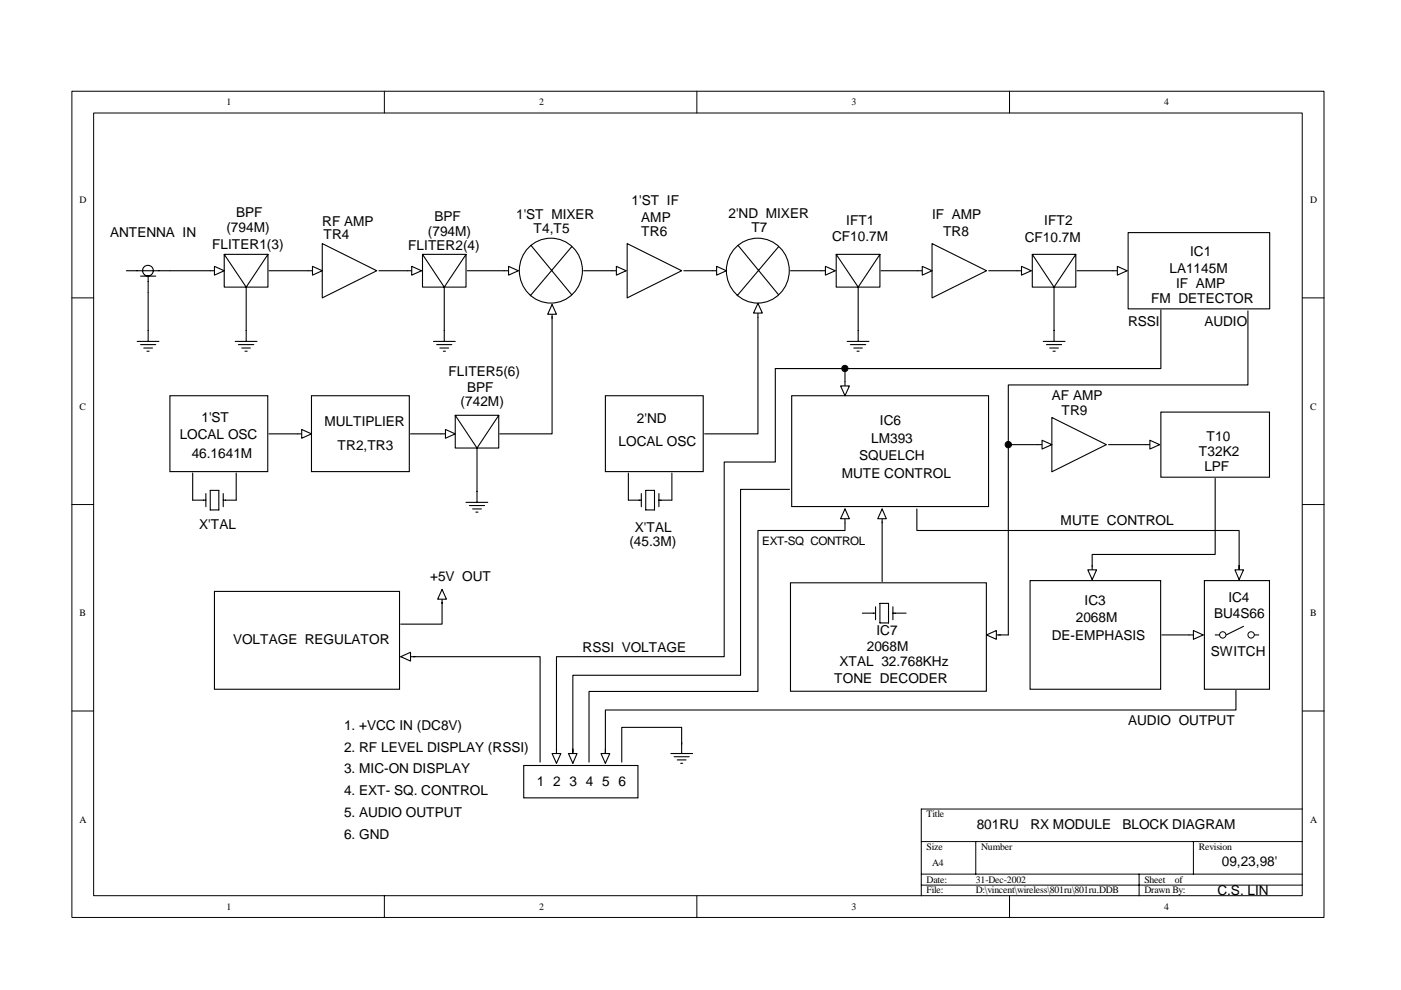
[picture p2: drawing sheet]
<svg xmlns="http://www.w3.org/2000/svg" width="297mm" height="210mm" viewBox="0 0 297 210" stroke-linecap="round" stroke-linejoin="round" font-family="sans-serif">
<g fill="none" stroke="#000" stroke-width=".21">
<path d="M15.2 19.3h265.5v175.2h-265.5zM81.5 19.3v4.7M147.7 19.3v4.7M214 19.3v4.7M19.9 24h256.2v165.9h-256.2zM15.2 63.2h4.7M276.1 63.2h4.7M15.2 107h4.7M276.1 107h4.7M15.2 150.7h4.7M276.1 150.7h4.7M195.3 178.4h80.8"/>
<path d="M206.9 178.4v6.9M253 178.4v6.9M276.1 171.5h-80.8v18.4M81.5 189.9v4.7M147.7 189.9v4.7M195.3 185.3h80.8M195.3 187.7h80.8M214 189.9v4.7M241.5 185.3v4.6"/>
<circle cx="259.3" cy="134.6" r=".68"/>
<circle cx="265.3" cy="134.6" r=".68"/>
</g>
<g fill="none" stroke="#000" stroke-width=".23">
<path d="M26.8 57.4h20.7M29.8 58.5h3.2M31.4 58.5v13.9M47.5 53.9h9.3v7h-9.3v-7l4.7 7 4.6-7M68.3 51.6l11.6 5.8-11.6 5.8zM89.6 53.9h9.2v7h-9.2v-7l4.6 7 4.6-7M112.4 52.2a6.8 6.8 0 0 1 9.9 1.2 6.8 6.8 0 0 1-1.9 9.7 6.8 6.8 0 0 1-9.1-1.7 6.8 6.8 0 0 1 1.1-9.2zM112.6 52.1l8.6 10.4M121.2 52.3l-8.8 10.4M133 51.6l11.5 5.8-11.5 5.8zM156.3 52.2a6.8 6.8 0 0 1 9.8 1.2 6.8 6.8 0 0 1-1.8 9.7 6.8 6.8 0 0 1-9.1-1.7 6.8 6.8 0 0 1 1.1-9.2zM156.5 52.1l8.6 10.4"/>
<path d="M165.1 52.3l-8.8 10.4M177.3 53.9h9.3v7h-9.3v-7l4.6 7 4.7-7M197.6 51.6l11.6 5.8-11.6 5.8zM218.9 53.9h9.2v7h-9.2v-7l4.6 7 4.6-7M239.2 49.3h30v16.2h-30zM29.1 72.4h4.6M29.8 73.1h3.2M30.5 73.8h1.8M31.2 74.5h.4M49.9 72.4h4.6M50.5 73.1h3.3M51.3 73.8h1.8"/>
<path d="M51.9 74.5h.5M52.2 60.9v11.5M91.9 72.4h4.6M92.6 73.1h3.2M93.3 73.8h1.8M94 74.5h.4M94.2 60.9v11.5M179.6 72.4h4.6M180.3 73.1h3.3M181 73.8h1.8M181.7 74.5h.5M181.9 60.9v11.5"/>
<path d="M221.2 72.4h4.6M221.9 73.1h3.2M222.5 73.8h1.9M223.3 74.5h.4M223.5 60.9v11.5M36 83.9h20.8v16.1h-20.8zM66 83.9h20.8v16.1h-20.8zM96.5 88.1h9.2v6.9h-9.2v-6.9l4.6 6.9 4.6-6.9M101.1 95v11.5M128.4 83.9h20.7v16.1h-20.7zM167.9 83.9h41.7v23.5h-41.7zM223 88.5l11.6 5.8-11.6 5.7z"/>
<path d="M246.1 87.4h23.1v13.8h-23.1zM40.9 100.3v5.7h2.7M43.6 104.6v2.8M44.6 104h1.8v4.1h-1.8zM47.3 104.6v2.8M50.1 100.3v5.7h-2.8M98.8 106.5h4.6M99.5 107.2h3.2M100.2 107.9h1.9M100.9 108.6h.4M133.2 100.3v5.7h2.8M136 104.6v2.8"/>
<path d="M136.9 104h1.9v4.1h-1.9zM139.7 104.6v2.8M142.5 100.3v5.7h-2.8M45.5 125.4h39.2v20.7h-39.2zM167.6 123.6h41.5v23h-41.5zM182.8 130h2.8M185.6 128.7v2.7M186.6 127.9h1.8v4.2h-1.8zM189.3 130h2.8M189.3 128.7v2.7M218.4 123.1h27.7v23h-27.7zM255.4 123.1h13.8v23h-13.8z"/>
<path d="M257.6 134.6h1M263.7 132.8l-3.7 1.8M266 134.6h.9M111 162.3h24.3v6.9h-24.3z"/>
<circle cx="31.4" cy="57.4" r="1.13"/>
</g>
<path d="M45.5 56.5l2 .9-2 .9z" fill="#fff" stroke="#000" stroke-width=".23"/>
<path d="M65.3 57.4h3" fill="none" stroke="#000" stroke-width=".23"/>
<path d="M66.3 56.5l2 .9-2 .9z" fill="#fff" stroke="#000" stroke-width=".23"/>
<path d="M86.4 57.4h3" fill="none" stroke="#000" stroke-width=".23"/>
<path d="M87.3 56.5l2.1 .9-2.1 .9z" fill="#fff" stroke="#000" stroke-width=".23"/>
<path d="M106.9 57.4h3" fill="none" stroke="#000" stroke-width=".23"/>
<path d="M107.8 56.5l2.1 .9-2.1 .9z" fill="#fff" stroke="#000" stroke-width=".23"/>
<path d="M117.1 64.6v3" fill="none" stroke="#000" stroke-width=".23"/>
<path d="M117.1 64.6l.9 2h-1.9z" fill="#fff" stroke="#000" stroke-width=".23"/>
<path d="M93.5 92h3" fill="none" stroke="#000" stroke-width=".23"/>
<path d="M94.4 91.1l2.1 .9-2.1 .9z" fill="#fff" stroke="#000" stroke-width=".23"/>
<path d="M63 92h3" fill="none" stroke="#000" stroke-width=".23"/>
<path d="M64 91.1l2 .9-2 .9z" fill="#fff" stroke="#000" stroke-width=".23"/>
<path d="M129.8 57.4h3" fill="none" stroke="#000" stroke-width=".23"/>
<path d="M130.7 56.5l2.1 .9-2.1 .9z" fill="#fff" stroke="#000" stroke-width=".23"/>
<path d="M151 57.4h3" fill="none" stroke="#000" stroke-width=".23"/>
<path d="M151.9 56.5l2.1 .9-2.1 .9z" fill="#fff" stroke="#000" stroke-width=".23"/>
<path d="M160.7 64.3v3" fill="none" stroke="#000" stroke-width=".23"/>
<path d="M160.7 64.3l.9 2.1h-1.8z" fill="#fff" stroke="#000" stroke-width=".23"/>
<path d="M174.1 57.4h3" fill="none" stroke="#000" stroke-width=".23"/>
<path d="M175 56.5l2.1 .9-2.1 .9z" fill="#fff" stroke="#000" stroke-width=".23"/>
<path d="M194.6 57.4h3" fill="none" stroke="#000" stroke-width=".23"/>
<path d="M195.5 56.5l2.1 .9-2.1 .9z" fill="#fff" stroke="#000" stroke-width=".23"/>
<path d="M215.6 57.4h3.1" fill="none" stroke="#000" stroke-width=".23"/>
<path d="M216.6 56.5l2.1 .9-2.1 .9z" fill="#fff" stroke="#000" stroke-width=".23"/>
<path d="M236 57.4h3" fill="none" stroke="#000" stroke-width=".23"/>
<path d="M236.9 56.5l2.1 .9-2.1 .9z" fill="#fff" stroke="#000" stroke-width=".23"/>
<path d="M242.9 94.3h3" fill="none" stroke="#000" stroke-width=".23"/>
<path d="M243.8 93.3l2.1 1-2.1 .9z" fill="#fff" stroke="#000" stroke-width=".23"/>
<path d="M220 94.3h3" fill="none" stroke="#000" stroke-width=".23"/>
<path d="M220.9 93.3l2.1 1-2.1 .9z" fill="#fff" stroke="#000" stroke-width=".23"/>
<path d="M231.6 119.9v3" fill="none" stroke="#000" stroke-width=".23"/>
<path d="M230.6 120.8h1.9l-.9 2.1z" fill="#fff" stroke="#000" stroke-width=".23"/>
<path d="M252.1 134.6h3" fill="none" stroke="#000" stroke-width=".23"/>
<path d="M253 133.7l2.1 .9-2.1 1z" fill="#fff" stroke="#000" stroke-width=".23"/>
<path d="M209.2 134.6h3" fill="none" stroke="#000" stroke-width=".23"/>
<path d="M209.2 134.6l2-.9v1.9z" fill="#fff" stroke="#000" stroke-width=".23"/>
<path d="M179.2 80.9v3" fill="none" stroke="#000" stroke-width=".23"/>
<path d="M178.2 81.8h1.9l-.9 2.1z" fill="#fff" stroke="#000" stroke-width=".23"/>
<path d="M179.2 107.9v3" fill="none" stroke="#000" stroke-width=".23"/>
<path d="M179.2 107.9l.9 2.1h-1.9z" fill="#fff" stroke="#000" stroke-width=".23"/>
<path d="M57 57.4h8.3M80.3 57.4h6.1M99.1 57.4h7.8M123.7 57.4h6.1M145 57.4h6M117.1 67.1v24.9h-11.1M160.7 67.3v24.7h-11.3M57 92h6M87 92h6.5M187 107.9v3" fill="none" stroke="#000" stroke-width=".23"/>
<path d="M187 107.9l.9 2.1h-1.8z" fill="#fff" stroke="#000" stroke-width=".23"/>
<g fill="none" stroke="#000" stroke-width=".23">
<path d="M167.6 57.4h6.5M186.8 57.4h7.8M209.6 57.4h6M228.3 57.4h7.7M179.2 78.1v2.8M246.1 65.7v12.4h-81.7v19.9h-10.9v41.2h-35.5v19.8M264.6 65.9v15.7h-50.8v12.7M220 94.3h-6.2v40.3h-2.1M235 94.3h7.9M167.4 103.8h-10.4v39.4h-35.5v16.3M179.2 110.9v1.6h-18.5v34.1h-35.8v15M187 110.7v12.6"/>
<path d="M257.6 101.4v16.2h-26v2.5M246.3 134.6h5.8M121.5 158.8v3"/>
</g>
<g fill="#000" stroke="#000" stroke-width=".21">
<circle cx="179.1" cy="78.1" r=".66"/>
<circle cx="213.8" cy="94.3" r=".68"/>
</g>
<path d="M120.5 159.8h1.8l-.8 2z" fill="#fff" stroke="#000" stroke-width=".23"/>
<path d="M118 158.8v3" fill="none" stroke="#000" stroke-width=".23"/>
<path d="M117.1 159.8h1.8l-.9 2z" fill="#fff" stroke="#000" stroke-width=".23"/>
<path d="M128.4 158.8v3M262 146.4v4.1h-133.6v9.5" fill="none" stroke="#000" stroke-width=".23"/>
<path d="M127.4 159.8h1.9l-.9 2z" fill="#fff" stroke="#000" stroke-width=".23"/>
<path d="M85 139.2h3M87.7 139.2h26.8v22.4M142.2 159.8h4.7M144.5 157.7v-3.5h-12.7v7.4M144.5 157.4v2.4M142.9 160.4h3.2M143.6 161.1h1.9M144.3 161.8h.4" fill="none" stroke="#000" stroke-width=".23"/>
<path d="M85 139.2l2-.9v1.9z" fill="#fff" stroke="#000" stroke-width=".23"/>
<path d="M93.7 127.7v4.6h-8.7M93.7 125v2.9" fill="none" stroke="#000" stroke-width=".23"/>
<path d="M93.7 125l1 2h-1.9z" fill="#fff" stroke="#000" stroke-width=".23"/>
<path d="M194.4 107.9v4.6h68.3v9M262.7 119.9v3" fill="none" stroke="#000" stroke-width=".23"/>
<path d="M261.8 120.8h1.9l-1 2.1z" fill="#fff" stroke="#000" stroke-width=".23"/>
<g font-size="2.9">
<text x="50.1" y="45.9">BPF</text>
<text x="92.1" y="46.9">BPF</text>
<text x="109.4" y="46.4">1'ST MIXER</text>
<text x="133.9" y="43.4">1'ST IF</text>
<text x="136" y="47.1">AMP</text>
<text x="154.5" y="46.1">2'ND MIXER</text>
<text x="179.4" y="47.8">IFT1</text>
<text x="197.6" y="46.4">IF AMP</text>
<text x="221.4" y="47.8">IFT2</text>
<text x="23.3" y="50.3">ANTENNA IN</text>
<text x="45" y="52.8">FLITER1(3)</text>
<text x="48" y="49.1">(794M)</text>
<text x="68.3" y="48">RF AMP</text>
<text x="68.6" y="50.8">TR4</text>
<text x="86.6" y="53.1">FLITER2(4)</text>
<text x="90.7" y="50.1">(794M)</text>
<text x="113.1" y="49.4">T4,T5</text>
<text x="136" y="50.1">TR6</text>
<text x="159.3" y="49.1">T7</text>
<text x="176.4" y="51">CF10.7M</text>
<text x="199.9" y="50.1">TR8</text>
<text x="217.3" y="51.2">CF10.7M</text>
<text x="247.9" y="57.9">LA1145M</text>
<text x="252.3" y="54.2">IC1</text>
<text x="244.1" y="64.3">FM DETECTOR</text>
<text x="249.3" y="61.1">IF AMP</text>
<text x="239.2" y="69.2">RSSI</text>
<text x="255.4" y="69.2">AUDIO</text>
<text x="95.1" y="79.8">FLITER5(6)</text>
<text x="99.1" y="83.1">BPF</text>
<text x="42.7" y="89.5">1'ST</text>
<text x="97.7" y="86">(742M)</text>
<text x="135" y="89.7">2'ND</text>
<text x="223" y="84.9">AF AMP</text>
<text x="225.1" y="87.9">TR9</text>
<text x="38.1" y="93.2">LOCAL OSC</text>
<text x="68.8" y="90.4">MULTIPLIER</text>
<text x="71.6" y="95.5">TR2,TR3</text>
<text x="131.1" y="94.6">LOCAL OSC</text>
<text x="184.7" y="93.9">LM393</text>
<text x="186.6" y="90.2">IC6</text>
<text x="255.8" y="93.4">T10</text>
<text x="40.6" y="97.1">46.1641M</text>
<text x="178.5" y="101.3">MUTE CONTROL</text>
<text x="182.2" y="97.6">SQUELCH</text>
<text x="254.2" y="96.6">T32K2</text>
<text x="255.4" y="99.9">LPF</text>
<text x="42.2" y="112.1">X'TAL</text>
<text x="134.6" y="112.8">X'TAL</text>
<text x="224.9" y="111.4">MUTE CONTROL</text>
<text x="133.4" y="115.8">(45.3M)</text>
<text x="91.2" y="123.1">+5V OUT</text>
<text x="228.1" y="131.9">2068M</text>
<text x="230" y="128.2">IC3</text>
<text x="257.4" y="131">BU4S66</text>
<text x="260.4" y="127.6">IC4</text>
<text x="49.4" y="136.5">VOLTAGE REGULATOR</text>
<text x="183.8" y="137.9">2068M</text>
<text x="185.8" y="134.7">IC7</text>
<text x="223" y="135.6">DE-EMPHASIS</text>
<text x="123.5" y="138.1">RSSI VOLTAGE</text>
<text x="178" y="141.1">XTAL 32.768KHz</text>
<text x="256.8" y="139.1">SWITCH</text>
<text x="176.9" y="144.8">TONE DECODER</text>
<text x="72.9" y="154.7">1. +VCC IN (DC8V)</text>
<text x="239.2" y="153.8">AUDIO OUTPUT</text>
<text x="72.9" y="159.3">2. RF LEVEL DISPLAY (RSSI)</text>
<text x="72.9" y="164">3. MIC-ON DISPLAY</text>
<text x="113.8" y="166.7">1 2 3 4 5 6</text>
<text x="72.9" y="168.6">4. EXT- SQ. CONTROL</text>
<text x="72.9" y="173.2">5. AUDIO OUTPUT</text>
<text x="72.9" y="177.8">6. GND</text>
<text x="207.1" y="175.7">801RU</text>
<text x="218.5" y="175.7">RX MODULE</text>
<text x="238" y="175.7">BLOCK DIAGRAM</text>
<text x="259" y="183.6">09,23,98'</text>
<text x="258.1" y="189.8">C.S. LIN</text>
</g>
<text font-size="2.5" x="161.6" y="115.6">EXT-SQ CONTROL</text>
<g font-size="2.1">
<text x="48" y="22.3">1</text>
<text x="114.3" y="22.3">2</text>
<text x="180.6" y="22.3">3</text>
<text x="246.8" y="22.3">4</text>
<text x="16.8" y="43.1">D</text>
<text x="277.7" y="43.1">D</text>
<text x="16.8" y="86.8">C</text>
<text x="277.7" y="86.8">C</text>
<text x="16.8" y="130.6">B</text>
<text x="277.7" y="130.6">B</text>
<text x="196.5" y="173.3">Title</text>
<text x="16.8" y="174.5">A</text>
<text x="277.7" y="174.5">A</text>
<text x="196.5" y="180.2">Size</text>
<text x="197.6" y="183.7">A4</text>
<text x="208" y="180.2">Number</text>
<text x="254.2" y="180.2">Revision</text>
<text x="196.5" y="187.1">Date:</text>
<text x="196.5" y="189.4">File:</text>
<text x="206.9" y="189.4">D:\vincent\wireless\801ru\801ru.DDB</text>
<text x="206.9" y="187.1">31-Dec-2002</text>
<text x="242.6" y="189.4">Drawn By:</text>
<text x="242.6" y="187.1">Sheet</text>
<text x="249.1" y="187.1">of</text>
<text x="48" y="192.9">1</text>
<text x="114.3" y="192.9">2</text>
<text x="180.6" y="192.9">3</text>
<text x="246.8" y="192.9">4</text>
</g>
</svg>
